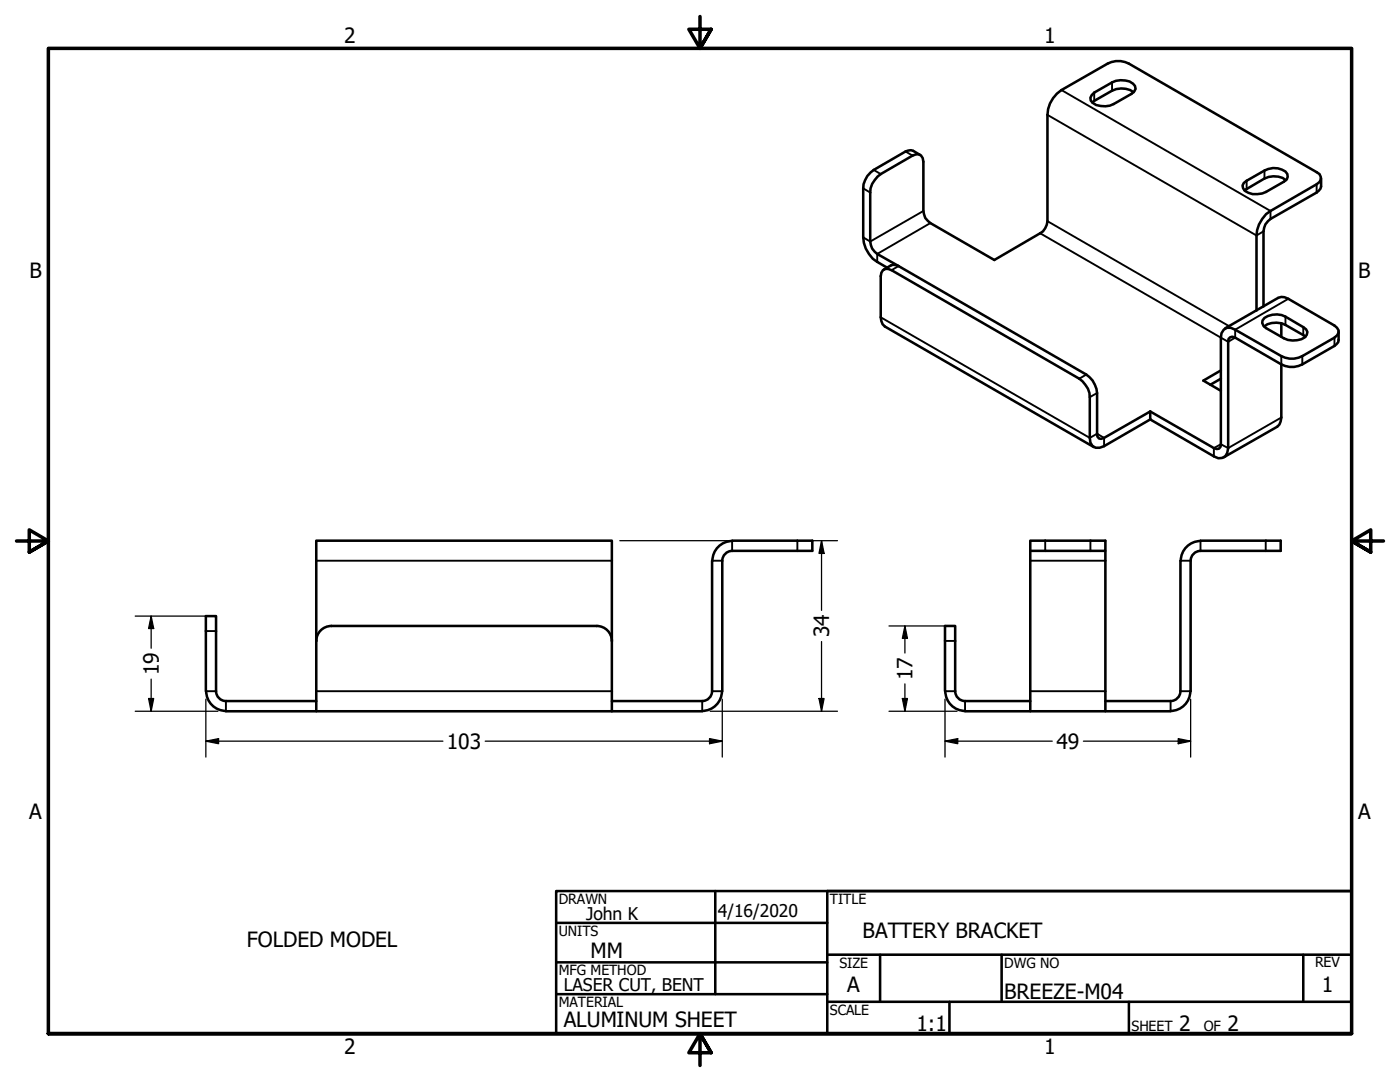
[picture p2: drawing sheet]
<svg xmlns="http://www.w3.org/2000/svg" width="279mm" height="216mm" viewBox="0 0 279 216" stroke-linecap="round" stroke-linejoin="round" font-family="sans-serif">
<!-- layer: Visible (ANSI) -->
<g fill="none" stroke="#000" stroke-width=".51">
<path d="M217.9 19l.5-.5 3.5-2.1a3.8 3.8 0 0 1 4.6 .7l.1 .6-.2 .5-.6 .5-3.6 2.1a4.1 4.1 0 0 1-4.1-.3l-.4-.4-.1-.6zM226.3 18.4a4.1 4.1 0 0 0-4.4-.3l-3.9 2.3M183.6 30.9l-1.4-.8-.9-.1-.6 .2-6.3 3.7a4.5 4.5 0 0 0-2.1 3.7v9.8a6.1 6.1 0 0 0 2.8 4.9l1.9 1.1M248.2 36.5l4.1-2.5a3.6 3.6 0 0 1 4.6 .7l.1 .6-.2 .5-4.1 2.5a3.6 3.6 0 0 1-4.6-.7l-.1-.6zM256.6 35.9a4 4 0 0 0-4.3-.3l-4 2.4M263.7 35.6v1.6l-.2 .5-.7 .7-9.2 5.3a3 3 0 0 0-1.4 2.5v15M179.3 53.1l37.5 21.6a4.7 4.7 0 0 1 2.1 3.7v8.2l.1 .5 .3 .4 .5 .1 .5-.2 9.3-5.3M179.3 53.1l-1.1-.3-1.8 1M179.3 53.1l-4.2-2.4a3 3 0 0 1-1.4-2.5v-9.8a4.4 4.4 0 0 1 2.1-3.7l6.3-3.6 .7-.3a1.25 1.25 0 0 1 1.5 1.5v9.8a2.81 2.81 0 0 0 1.4 2.4l12.7 7.4 9.2-5.4a3.1 3.1 0 0 0 1.4-2.4v-21.2a6 6 0 0 1 2.8-4.9l9.2-5.3a4.5 4.5 0 0 1 4.3 0l37.5 21.7a1.28 1.28 0 0 1 .8 1.2 1.28 1.28 0 0 1-.8 1.2l-9.2 5.3a6.2 6.2 0 0 0-2.8 4.9v15M243.6 75.6l-2 1.2M243.6 73.9l-3.4 2 3.4 2.1M244.5 65.5l10.6-6.1 .6-.2 .6 .1 .8 .3 9.2 5.4a1.28 1.28 0 0 1 .9 1.2 1.28 1.28 0 0 1-.9 1.2l-6.4 3.7a4.4 4.4 0 0 1-4.2 0l-9.2-5.3-.9-.4a1.7 1.7 0 0 0-2 2v21.2v.6l-.3 .3-.5 .1-.5-.2-12.7-7.3"/>
<path d="M252.3 65.2a4 4 0 0 1 4.2-.4l4 2.4M252.3 63.4a4.2 4.2 0 0 1 4.2-.2l3.6 2.1 .6 .4 .2 .5a1.88 1.88 0 0 1-2 1.7l-1.9-.1-4.3-2.3a1.18 1.18 0 0 1-.4-2.1zM255.7 72.7l-9.2-5.3-.6-.2-.4 .1-.3 .3-.1 21.8-.2 1a1.66 1.66 0 0 1-2.6 .7l-12.7-7.4v-1.6M255.7 72.7v10.6l-.4 1.4-.4 .5-10.7 6M255.7 64.5v2.7M267.1 66.2v2.1l-.3 .3-.5 .4-6.4 3.7a4.4 4.4 0 0 1-4.2 0M229.6 83.7l-9.3 5.3a1.76 1.76 0 0 1-2 .2 1.76 1.76 0 0 1-.8-1.8v-8.2a4.4 4.4 0 0 0-2.1-3.6l-37.5-21.7-.7-.2a1.25 1.25 0 0 0-1.4 1.4v8.2l.3 1.4 .5 .5 41.7 24M63.1 107.9h59v34h-59zM142.1 111.9v26a2 2 0 0 1-2 2M146.1 107.9h16v2h-16a2 2 0 0 0-2 2v26M146.1 107.9a4 4 0 0 0-3.9 4M205.6 107.9h15v2h-15z"/>
<path d="M205.6 109.9v32h15v-32M235.6 111.9v26a2 2 0 0 1-2 2h-13M239.6 107.9h16v2h-16M239.6 109.9a2 2 0 0 0-2 2v26M239.6 107.9a4 4 0 0 0-4 4M41.1 137.9v-15h2v15a2 2 0 0 0 2 2h18M41.1 137.9a4 4 0 0 0 4 4M66.1 124.9h53M66.1 124.9a3 3 0 0 0-3 3M119.1 124.9a3 3 0 0 1 3 3M122.1 139.9h18M144.1 137.9a4 4 0 0 1-4 4"/>
<path d="M188.6 137.9v-13h2v13a2 2 0 0 0 2 2M188.7 137.9a4 4 0 0 0 3.9 4M192.6 139.9h13M237.6 137.9a4 4 0 0 1-4 4M45.1 141.9h18M122.1 141.9h18M192.6 141.9h13M220.6 141.9h13"/>
</g>
<!-- layer: Visible Narrow (ANSI) -->
<g fill="none" stroke="#000" stroke-width=".38">
<path d="M211.8 18l41.8 24.1v1.6M218.4 18.5v1.6M221.9 16.4v1.7M172.3 37.6l1.4 .8M174.4 33.9l1.4 .8M180.7 30.2l1.4 .9M209 22.9l41.8 24.1 1.4-.8M248.8 36.1v1.6M252.3 34v1.6M262.8 36.8v1.6M179.3 53.1l-1.4 .8M184.3 42.1l-10.6 6.1-1.4-.8"/>
<path d="M185.7 44.5l-10.6 6.2v1.6M207.6 46.5l37.5 21.7 1.4-.8v-1.6l10.6-6.2M209 44.1l36.3 21M175.8 63.3l41.7 24.1 1.4-.8 1.4 .8v1.6M216.8 74.7l-1.4 .9M218.9 78.4l-1.4 .8M255.7 71.1v1.6M256.5 63.2v1.6M259.9 71.1v1.6M260.1 65.3v1.6M266.3 67.4v1.6M255.7 83.3l-10.6 6.1-1.5-.8-1.3 .8v1.7"/>
<path d="M63.1 111.9h59M142.1 111.9h2M146.1 107.9v2M159.1 107.9v2M205.6 111.9h15M208.6 107.9v2M217.6 107.9v2M235.6 111.9h2M239.6 107.9v2M252.6 107.9v2M41.1 125.9h2M41.1 137.9h2"/>
<path d="M45.1 139.9v2M63.1 137.9h59M140.1 139.9v2M142.1 137.9h2M188.6 137.9h2M188.6 127.9h2M192.6 139.9v2M205.6 137.9h15M233.6 139.9v2M235.6 137.9h2"/>
</g>
<!-- layer: Border (ANSI) -->
<path d="M139.7 3.3v6.4l-2.2-3.9h4.4l-2.2 3.9 2.2-3.9M3.3 107.9h6.4l-3.9-2.2v4.5l3.9-2.3-3.9 2.3M276.1 107.9h-6.4l3.9-2.2v4.5l-3.9-2.3 3.9 2.3M9.7 206.2v-196.5h260v196.5h-260h260M141.9 210.1l-2.2-3.9 2.2 3.9h-4.4l2.2-3.9v6.4" fill="none" stroke="#000" stroke-width=".7"/>
<!-- layer: Title (ANSI) -->
<g fill="none" stroke="#000" stroke-width=".51">
<path d="M111 177.8h158.7v28.4h-158.7zM142.7 177.8v20.6M269.7 177.8h-104.6v28.4M111 184.1h54.1M111 192h54.1M111 198.4h54.1M165.1 190.5h104.6M165.1 199.9h104.6M175.6 190.5v9.4M189.5 199.9v6.3M199.9 190.5v9.4M225.3 199.9v6.3"/>
<path d="M260.1 190.5v9.4"/>
</g>
<!-- layer: Dimension (ANSI) -->
<g fill="none" stroke="#000" stroke-width=".25">
<path d="M123.7 107.9h43.4M164 107.9l.5 2.5h-1.1zM164 107.9v13.9M27 122.9h14.5M29.7 139.4h1l-.5 2.5zM30.2 122.9l.5 2.5h-1zM30.2 122.9v6.4M30.2 135.5v6.4M41.1 139.5v11.6M144.1 139.5v11.6M163.4 139.4h1.1l-.5 2.5zM164 128v13.9"/>
<path d="M177.4 124.9h11.6M180.1 139.4h1l-.5 2.5zM180.6 124.9l.5 2.5h-1zM180.6 124.9v5.4M180.6 136.5v5.4M188.6 139.5v11.6M237.6 139.5v11.6M27 141.9h16.5M41.1 147.9l2.5-.5v1zM41.1 147.9h47.3M96.8 147.9h47.3M141.6 147.4l2.5 .5-2.5 .5z"/>
<path d="M141.7 141.9h25.4M177.4 141.9h13.6M188.6 147.9l2.5-.5v1zM188.6 147.9h21.4M216.2 147.9h21.4M235.1 147.4l2.5 .5-2.5 .5z"/>
</g>
<g fill="#000">
<path d="M164 107.9l.5 2.5h-1.1z" fill-rule="evenodd"/>
<path d="M29.7 139.4h1l-.5 2.5z" fill-rule="evenodd"/>
<path d="M30.2 122.9l.5 2.5h-1z" fill-rule="evenodd"/>
<path d="M163.4 139.4h1.1l-.5 2.5z" fill-rule="evenodd"/>
<path d="M180.1 139.4h1l-.5 2.5z" fill-rule="evenodd"/>
<path d="M180.6 124.9l.5 2.5h-1z" fill-rule="evenodd"/>
<path d="M41.1 147.9l2.5-.5v1z" fill-rule="evenodd"/>
<path d="M141.6 147.4l2.5 .5-2.5 .5z" fill-rule="evenodd"/>
<path d="M188.6 147.9l2.5-.5v1z" fill-rule="evenodd"/>
<path d="M235.1 147.4l2.5 .5-2.5 .5z" fill-rule="evenodd"/>
</g>
<g font-size="4.2">
<text x="68.7" y="8.6">2</text>
<text x="208.4" y="8.6">1</text>
<text x="5.9" y="55.5">B</text>
<text x="271.1" y="55.5">B</text>
<text x="165.5" y="127.2" transform="rotate(-90 165.5 127.2)">34</text>
<text x="31.7" y="134.7" transform="rotate(-90 31.7 134.7)">19</text>
<text x="182.1" y="135.7" transform="rotate(-90 182.1 135.7)">17</text>
<text x="89.2" y="149.4">103</text>
<text x="210.8" y="149.4">49</text>
<text x="5.8" y="163.4">A</text>
<text x="271" y="163.4">A</text>
<text x="49.3" y="189">FOLDED MODEL</text>
<text x="117.9" y="191.1">MM</text>
<text x="172.1" y="187.2">BATTERY BRACKET</text>
<text x="169.1" y="198">A</text>
<text x="263.8" y="198">1</text>
<text x="200.4" y="199.3">BREEZE-M04</text>
<text x="112.5" y="204.9">ALUMINUM SHEET</text>
<text x="182.9" y="205.7">1:1</text>
<text x="235.3" y="205.7">2</text>
<text x="245" y="205.7">2</text>
<text x="68.7" y="210.3">2</text>
<text x="208.4" y="210.3">1</text>
</g>
<g font-size="3.5">
<text x="117" y="183.6">John K</text>
<text x="143.3" y="183.1">4/16/2020</text>
<text x="112.5" y="197.7">LASER CUT, BENT</text>
</g>
<g font-size="2.8">
<text x="111.5" y="180.3">DRAWN</text>
<text x="165.6" y="180.3">TITLE</text>
<text x="111.5" y="186.8">UNITS</text>
<text x="111.5" y="194.6">MFG METHOD</text>
<text x="167.5" y="193.1">SIZE</text>
<text x="200.4" y="193.1">DWG NO</text>
<text x="262.4" y="193">REV</text>
<text x="111.5" y="200.9">MATERIAL</text>
<text x="165.6" y="202.5">SCALE</text>
<text x="225.8" y="205.7">SHEET</text>
<text x="240.2" y="205.7">OF</text>
</g>
</svg>
